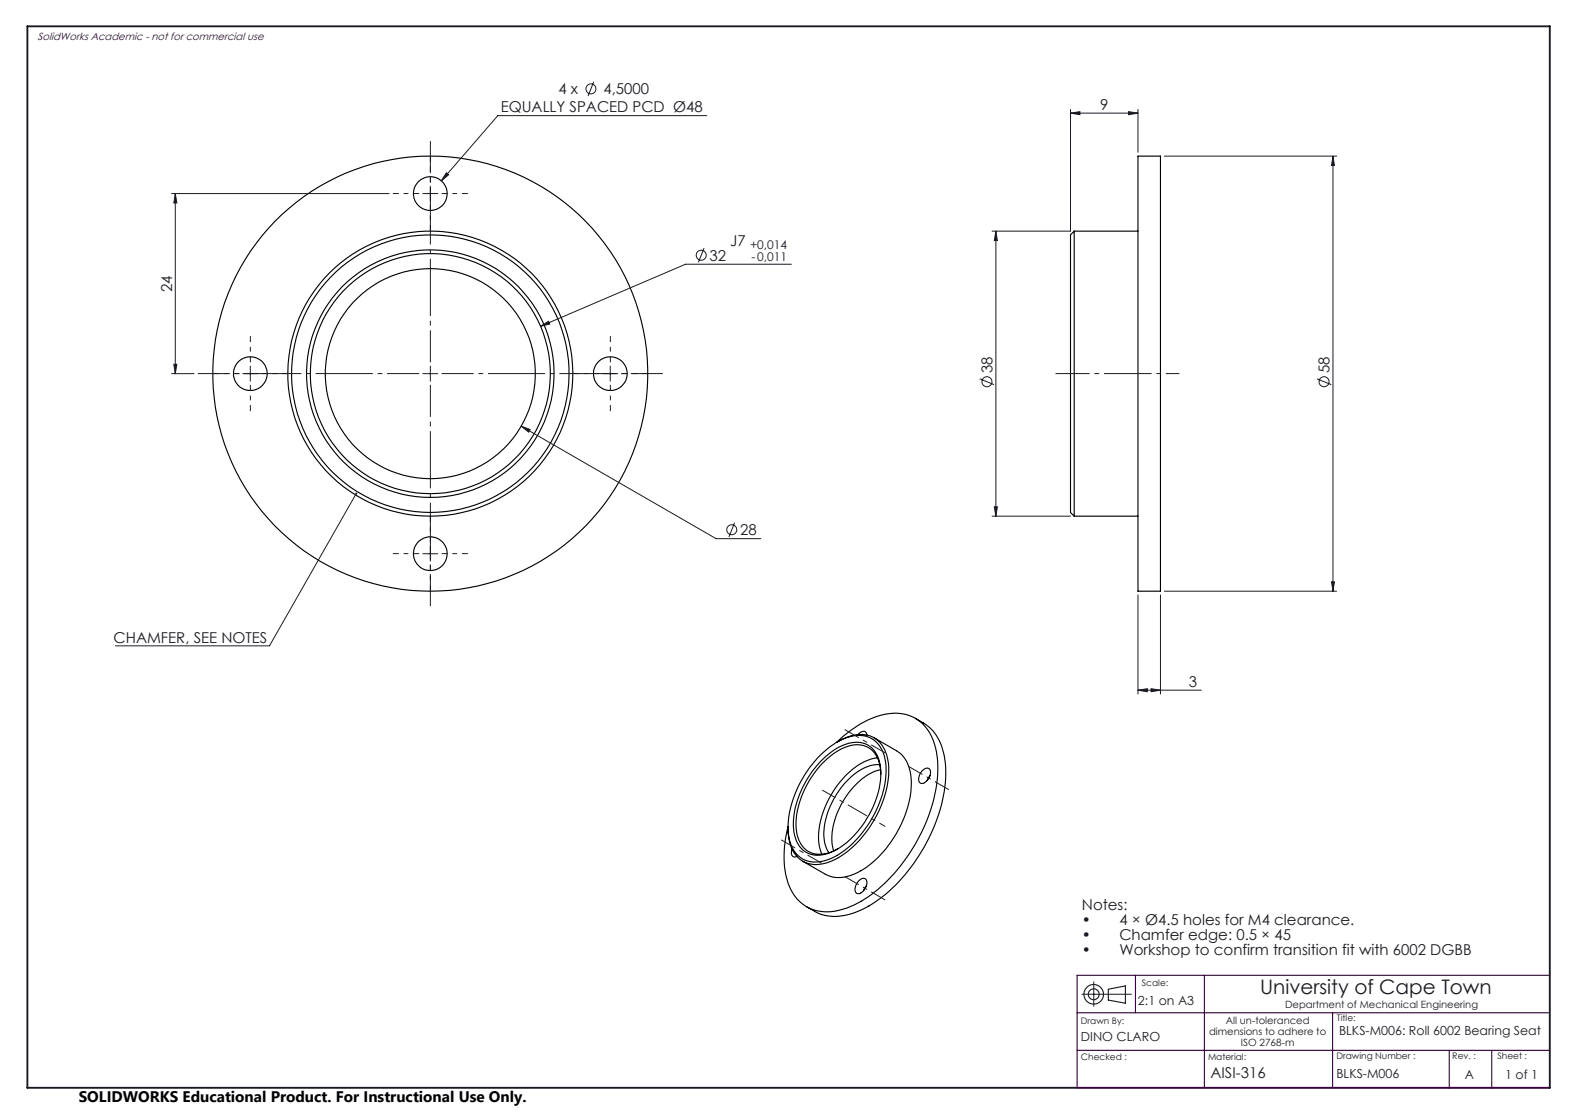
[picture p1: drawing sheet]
<svg xmlns="http://www.w3.org/2000/svg" width="420mm" height="297mm" viewBox="0 0 420 297" stroke-linecap="round" stroke-linejoin="round" font-family="sans-serif">
<g fill="none" stroke="#000" stroke-width=".3">
<path d="M303.5 41.6h6v116h-6zM286.5 61.6v76M286.5 61.6l-1 1v74l1 1M286.5 61.6h17M286.5 137.6h17M223.1 197.9a24.8 24.8 0 0 1 15.3-7.8 10.9 10.9 0 0 1 11.1 9.3 34.6 34.6 0 0 1-3.5 21.9 42.8 42.8 0 0 1-17.3 19.5 14.8 14.8 0 0 1-12.4 1.5 11.8 11.8 0 0 1-6.8-9.4 29.6 29.6 0 0 1 .6-12.6M223.2 197.8a9.9 9.9 0 0 1 10-1.1 9.4 9.4 0 0 1 3.8 8.5 29.4 29.4 0 0 1-14.2 23.9 8.7 8.7 0 0 1-9.5 0 10.4 10.4 0 0 1-3.2-8.6M228.8 195.9a1.28 1.28 0 0 1 2.3-.4l.1 .5M233.1 196.7l6 3.5a8.9 8.9 0 0 1 3.9 7.6 29.6 29.6 0 0 1-9.1 21 14.9 14.9 0 0 1-11.3 5.1l-2.3-.7-6.2-3.6M244.1 191.5l2.1 1.2a13.3 13.3 0 0 1 5.9 10.8 41 41 0 0 1-7.8 25.7 35.1 35.1 0 0 1-17.1 14.4 12.2 12.2 0 0 1-10-.6l-2.1-1.2M218.6 201.5a16.1 16.1 0 0 1 10.6-5.4 7 7 0 0 1 6.8 6.3 25.7 25.7 0 0 1-5.9 19.4 19.3 19.3 0 0 1-11.8 8 7.1 7.1 0 0 1-7.9-6.7 25.9 25.9 0 0 1 5-17.8zM218.9 202.9a14.1 14.1 0 0 1 9.9-5 6.5 6.5 0 0 1 6 6.6 24.1 24.1 0 0 1-6.3 17.4 15.3 15.3 0 0 1-10.6 6.1 6.5 6.5 0 0 1-6.2-6.2 24.7 24.7 0 0 1 7.2-18.9z"/>
<path d="M234 202a15.7 15.7 0 0 0-9.9 6.4 23.2 23.2 0 0 0-5.6 17.2l.7 2.1M234.6 203.9a12.1 12.1 0 0 0-9.3 4.9 20.5 20.5 0 0 0-5.5 15.3l.5 1.9 .8 1.4M234.8 205.2a17.5 17.5 0 0 0-10.4 9.2 17 17 0 0 0-2.1 12.5M234.9 206.4a7.6 7.6 0 0 0-4.1-7.5 9.6 9.6 0 0 0-8.9 2.3 24.9 24.9 0 0 0-9.6 19.5 6.9 6.9 0 0 0 4.9 6.9 9.1 9.1 0 0 0 6.2-1.3M245.9 205.5a1.17 1.17 0 0 1 1.1-.7 1.17 1.17 0 0 1 1.1 .8 3.1 3.1 0 0 1-2.3 3.3 1.4 1.4 0 0 1-.6-2.2zM248 206.8l-.8 1.3M211.2 226.4a1.28 1.28 0 0 0 .9 2.1l.4-.2M229 234.9a1.17 1.17 0 0 1 1.1-.7 1.17 1.17 0 0 1 1 .7 3.1 3.1 0 0 1-2.3 3.4 1.35 1.35 0 0 1-.6-2.2zM231 236.2l-.7 1.3"/>
<circle cx="114.7" cy="51.6" r="4.5"/>
<circle cx="66.8" cy="99.6" r="4.5"/>
<circle cx="114.7" cy="99.6" r="38"/>
<circle cx="114.7" cy="99.6" r="28"/>
<circle cx="114.7" cy="99.6" r="32"/>
<circle cx="114.7" cy="99.6" r="37"/>
<circle cx="114.8" cy="99.6" r="58"/>
<circle cx="114.8" cy="99.6" r="33"/>
<circle cx="162.8" cy="99.6" r="4.5"/>
<circle cx="114.7" cy="147.6" r="4.5"/>
</g>
<g fill="none" stroke="#191924" stroke-width=".27">
<path d="M158.3 21.8l-1.5 3.8M188.5 30.8h-55.7l-15.1 17.4M285.5 30.2l2.5-.4v.8zM285.5 29.2v32.4h-21M285.5 30.2h18M301 29.8l2.5 .4-2.5 .4zM303.5 29.2v11.4M45.8 51.6h58M46.7 51.6l.5 2.5h-.8zM46.7 51.6v48M112.7 51.6h4M114.8 49.6v4"/>
<path d="M119 46.1l.6 .5-1.9 1.6zM310.5 41.6h45.9M355.5 41.6l.3 2.5h-.7zM355.5 41.6v116M187.7 66.1l-1.5 3.9M211 70.4h-28.2l-38.7 16.6M265.6 61.6l.4 2.5h-.9zM265.6 61.6v76M45.8 99.6h6M46.4 97.1h.8l-.5 2.5zM64.7 99.6h4.1M66.7 97.6v4"/>
<path d="M112.7 99.6h4M114.8 97.6v4M144.1 87l2.2-1.3 .3 .7zM160.8 99.6h3.9M162.7 97.6v4M139 113.6l2.4 .9-.4 .7zM139 113.6l52 30h11.9M261.3 101l3.8 1.5M351.2 101l3.8 1.5M95 131.6l-23.1 40.6h-41.1M195.9 139.3l-1.5 3.9M264.5 137.6h21"/>
<path d="M265.1 135.1h.9l-.4 2.5zM112.7 147.6h4M114.8 145.6v4M303.5 158.6v26.4M309.5 158.6v26.4M310.5 157.6h45.9M355.1 155.1h.7l-.3 2.5zM303.5 184l2.5-.4v.8zM303.5 184h16.9M307 183.6l2.5 .4-2.5 .4zM288.5 265.1h13.2M291.7 261.8v6.5"/>
<circle cx="157.6" cy="23.7" r="1.34"/>
<circle cx="187" cy="68" r="1.33"/>
<circle cx="263.2" cy="101.8" r="1.33"/>
<circle cx="353.1" cy="101.8" r="1.33"/>
<circle cx="195.1" cy="141.2" r="1.33"/>
</g>
<g fill="none" stroke="#191924" stroke-width=".3">
<path d="M295.6 263.7l4.5-.8v4.6l-4.5-.9z"/>
<circle cx="291.6" cy="265.1" r="2.61"/>
<circle cx="291.7" cy="265.1" r="1.45"/>
</g>
<path d="M111.8 99.6h-59M114.8 96.6v-59M117.8 99.6h59M114.8 102.6v59" fill="none" stroke="#191924" stroke-width=".27" stroke-dasharray="15.2 1.3 1.3 1.3" stroke-dashoffset="6.7" stroke-linecap="butt"/>
<g fill="none" stroke="#191924" stroke-width=".27" stroke-dasharray="15.2 1.3 1.3 1.3" stroke-dashoffset="13.6" stroke-linecap="butt">
<path d="M111.8 51.6h-7M114.8 48.6v-7M114.8 54.6v7M117.8 51.6h7M63.8 99.6h-7M66.8 96.6v-7M69.8 99.6h7M159.8 99.6h-7M162.8 96.6v-7M165.8 99.6h7M66.8 102.6v7M162.8 102.6v7"/>
<path d="M111.8 147.6h-7M114.8 144.6v-7M114.8 150.6v7M117.8 147.6h7"/>
</g>
<path d="M303.5 99.6h11" fill="none" stroke="#191924" stroke-width=".27" stroke-dasharray="15.2 1.3 1.3 1.3" stroke-dashoffset="11.6" stroke-linecap="butt"/>
<path d="M281.5 99.6h22" fill="none" stroke="#191924" stroke-width=".27" stroke-dasharray="15.2 1.3 1.3 1.3" stroke-dashoffset="6.1" stroke-linecap="butt"/>
<path d="M229.6 216.6l6.5 3.7" fill="none" stroke="#191924" stroke-width=".27" stroke-dasharray="15.2 1.3 1.3 1.3" stroke-dashoffset="13.4" stroke-linecap="butt"/>
<path d="M219.3 210.6l10.3 6" fill="none" stroke="#191924" stroke-width=".27" stroke-dasharray="15.2 1.3 1.3 1.3" stroke-dashoffset="11.2" stroke-linecap="butt"/>
<path d="M236.1 200.7l-10.8-6.2M253 210.5l-10.8-6.2M219.1 230.1l-10.8-6.2M236.1 239.9l-10.8-6.2" fill="none" stroke="#191924" stroke-width=".27" stroke-dasharray="15.2 1.3 1.3 1.3" stroke-dashoffset="10.9" stroke-linecap="butt"/>
<path d="M7.3 7h406v283h-406z" fill="none" stroke="#191924" stroke-width=".5"/>
<path d="M287.2 270h126.1M302.8 260v10M321.2 260v30M355.4 270v20M413.3 260h-126.1v30h126.1M287.2 280h126.1M386.5 280v10M397.8 280v10" fill="none" stroke="#400040" stroke-width=".3"/>
<g fill="#191924">
<path d="M119 46.1l-1.3 2.1 1.9-1.6zM139 113.6l2 1.6 .4-.7zM144.1 87l2.5-.6-.3-.7zM94.9 131.3a.27 .27 0 0 0-.1 .4 .27 .27 0 0 0 .4 .1 .27 .27 0 0 0-.1-.4l-.1 .2 .1-.2zM285.5 30.2l2.5-.4v.8zM301 29.8l2.5 .4-2.5 .4zM303.5 184l2.5-.4v.8zM307 183.6l2.5 .4-2.5 .4z"/>
<path d="M355.1 155.1h.7l-.3 2.5zM355.5 41.6l.3 2.5h-.7zM265.1 135.1h.9l-.4 2.5zM265.6 61.6l.4 2.5h-.9z"/>
<path d="M46.7 51.6l.5 2.5h-.8zM46.4 97.1h.8l-.5 2.5z"/>
</g>
<text font-size="5.3" fill="#191924" x="336" y="265.1">University of Cape Town</text>
<text font-size="4.1" x="21" y="293.7">SOLIDWORKS Educational Product. For Instructional Use Only.</text>
<g font-size="4" fill="#191924">
<text x="133.5" y="30">EQUALLY SPACED PCD Ø48</text>
<text x="148.9" y="25.1">4 x</text>
<text x="160.9" y="25.1">4,5000</text>
<text x="293.4" y="29.3">9</text>
<text x="194.8" y="65.7">J7</text>
<text x="189.2" y="69.5">32</text>
<text x="45.9" y="77.8" transform="rotate(-90 45.9 77.8)">24</text>
<text x="264.7" y="99.6" transform="rotate(-90 264.7 99.6)">38</text>
<text x="354.6" y="99.6" transform="rotate(-90 354.6 99.6)">58</text>
<text x="197.4" y="142.7">28</text>
<text x="30.3" y="171.3">CHAMFER, SEE NOTES</text>
<text x="317" y="183.1">3</text>
<text x="288.5" y="242.7">Notes:</text>
<text x="288.5" y="246.7">•</text>
<text x="288.5" y="250.7">•</text>
<text x="298.5" y="246.7">4 × Ø4.5 holes for M4 clearance.</text>
<text x="298.5" y="250.7">Chamfer edge: 0.5 × 45</text>
<text x="288.5" y="254.7">•</text>
<text x="298.5" y="254.7">Workshop to confirm transition fit with 6002 DGBB</text>
<text x="322.8" y="287.5">AISI-316</text>
</g>
<g font-size="3.3" fill="#191924">
<text x="303.5" y="267.8">2:1 on A3</text>
<text x="357.1" y="275.9">BLKS-M006: Roll 6002 Bearing Seat</text>
<text x="288.2" y="277.6">DINO CLARO</text>
<text x="356.4" y="287.5">BLKS-M006</text>
<text x="390.6" y="287.6">A</text>
<text x="401.4" y="287.6">1 of 1</text>
</g>
<g font-size="3.2" fill="#191924">
<text x="200" y="66.4">+0,014</text>
<text x="200.4" y="69.5">-0,011</text>
</g>
<text font-size="2.8" fill="#400040" x="10" y="10.5">SolidWorks Academic - not for commercial use</text>
<g font-size="2.7" fill="#191924">
<text x="342.7" y="268.7">Department of Mechanical Engineering</text>
<text x="322.4" y="275.9">dimensions to adhere to</text>
<text x="326.9" y="272.9">All un-toleranced</text>
<text x="330.9" y="278.9">ISO 2768-m</text>
</g>
<g font-size="2.4" fill="#191924">
<text x="304.5" y="262.8">Scale:</text>
<text x="288.2" y="272.9">Drawn By:</text>
<text x="356.5" y="272.3">Title:</text>
<text x="288.2" y="282.6">Checked :</text>
<text x="322.1" y="282.6">Material:</text>
<text x="356.4" y="282.3">Drawing Number :</text>
<text x="387.3" y="282.4">Rev. :</text>
<text x="399.3" y="282.3">Sheet :</text>
</g>
</svg>
